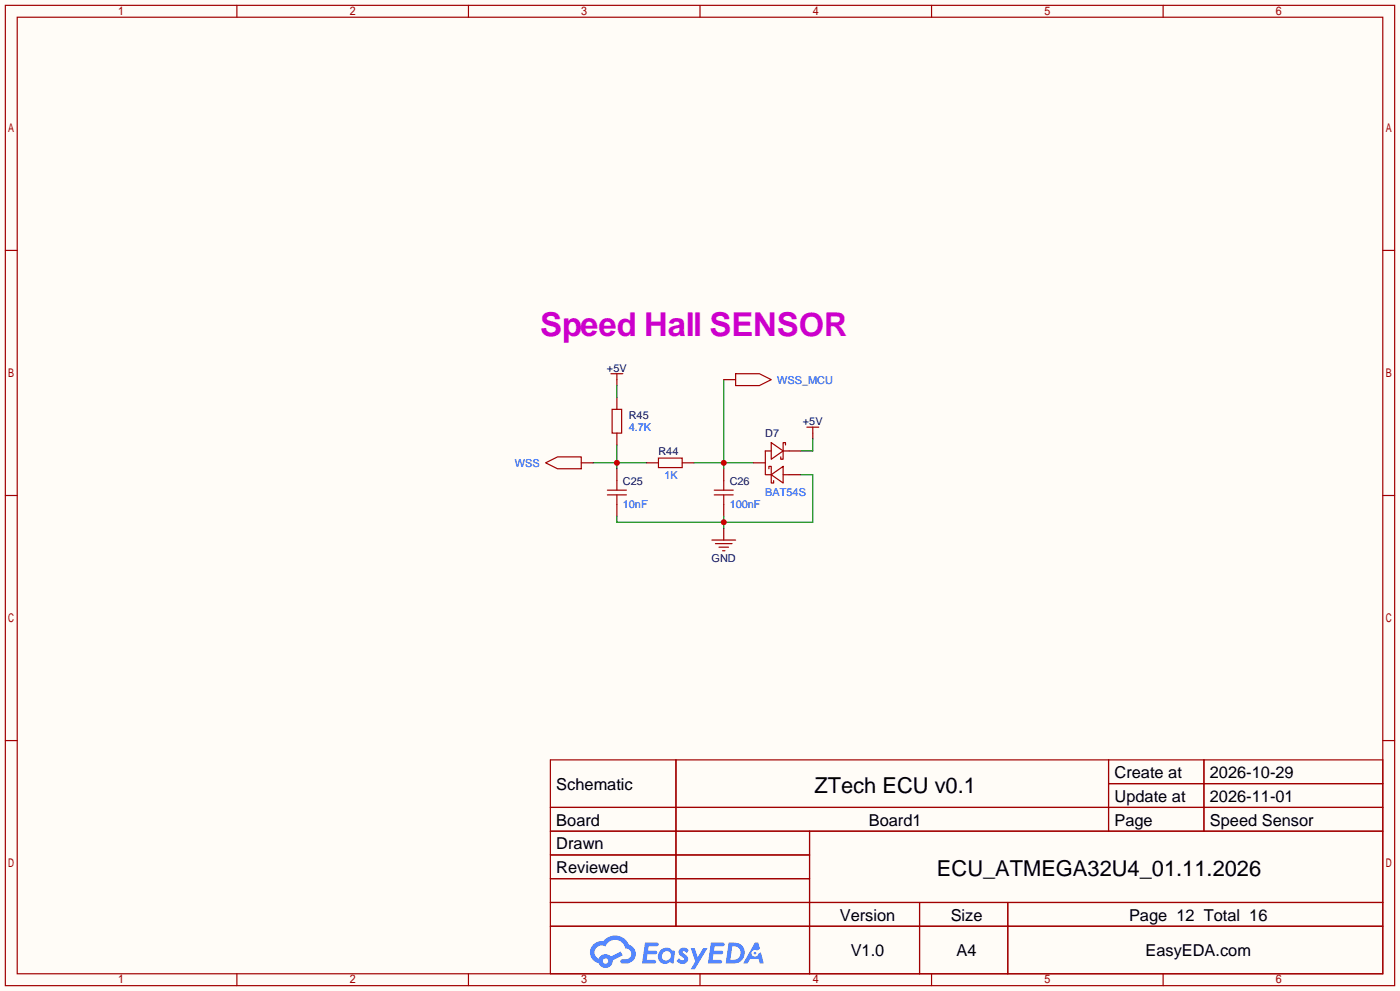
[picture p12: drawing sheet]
<svg xmlns="http://www.w3.org/2000/svg" width="299mm" height="212mm" viewBox="0 0 299 212" stroke-linecap="round" stroke-linejoin="round" font-family="sans-serif">
<path d="M0 0h299.5v211.8h-299.5z" fill="#fffcf7"/>
<g fill="none" stroke="#a10000" stroke-width=".25">
<path d="M1.1 1.1h297.2v209.6h-297.2zM3.7 3.7h292.1v204.5h-292.1zM50.7 1.1v2.6M100.2 1.1v2.6M149.7 1.1v2.6M199.3 1.1v2.6M248.8 1.1v2.6M1.1 53.5h2.6M295.8 53.5h2.5M1.1 105.9h2.6M295.8 105.9h2.5M1.1 158.3h2.6"/>
<path d="M295.8 158.3h2.5M117.7 162.4h178.1v45.8h-178.1zM117.7 172.6h178.1M117.7 177.7h178.1M144.6 162.4v35.6M173.2 177.7v30.5M237.1 162.4v15.3M237.1 167.5h58.7M257.5 162.4v15.3M117.7 182.8h55.5M117.7 192.9h178.1M117.7 187.8h55.5"/>
<path d="M117.7 198h178.1M196.7 192.9v15.3M215.6 192.9v15.3M50.7 208.2v2.5M100.2 208.2v2.5M149.7 208.2v2.5M199.3 208.2v2.5M248.8 208.2v2.5"/>
</g>
<g fill="#5487ff">
<path d="M145.5 202.8a1.3 1.3 0 0 1 1.8 .3l-.4 .6a.54 .54 0 0 0-.9-.2l.1 .2a1.28 1.28 0 0 1 .8 2 1.53 1.53 0 0 1-2.2-.3l.5-.6 .8 .5a.31 .31 0 0 0 .4-.3 .31 .31 0 0 0-.3-.3 1.12 1.12 0 0 1-.6-1.9z"/>
<path d="M147.7 202.7h.9l.7 1.9 1.1-1.9h.9l-2.7 4.5h-.9l1-1.7z"/>
<path d="M138 201.5h1.6a1.31 1.31 0 0 1 1.2 .2 .4 .4 0 0 1-.3 .6h-1.8l-.1 .9h1.6a.4 .4 0 0 1 .4 .4 .4 .4 0 0 1-.4 .4h-1.7l-.2 1.2h1.4a.46 .46 0 0 1 .5 .1 .46 .46 0 0 1 .1 .5l-.3 .2h-2.7z"/>
<path d="M152.1 201.5h1.6a1.32 1.32 0 0 1 1.3 .2 .39 .39 0 0 1-.4 .6h-1.7l-.2 .9h1.7a.4 .4 0 0 1 .3 .4 .4 .4 0 0 1-.4 .4h-1.7l-.2 1.2h1.4a.46 .46 0 0 1 .5 .1 .46 .46 0 0 1 .1 .5l-.3 .2h-2.7z"/>
<path d="M161.5 201.5h.7l.4 1.3-.7 .4a.75 .75 0 0 0-1.1 .3 .75 .75 0 0 0 .5 1 .75 .75 0 0 0 .9-.6l.6-.3 .6 2.4h-.9l-.2-1h-1.9l-.5 1h-.9z"/>
<path d="M155.9 201.5l-.7 4.5h1.5a2.27 2.27 0 0 0 2.6-2.3 2.27 2.27 0 0 0-2.7-2.2zM156.6 202.3a1.5 1.5 0 0 1 1.8 1.5 1.5 1.5 0 0 1-1.9 1.4h-.3z"/>
<path d="M141.3 203.1a1.6 1.6 0 0 0-.3 2.3 1.6 1.6 0 0 0 2.3 .2l.8 .4 .3-2.5-.2-.3h-.4a1.58 1.58 0 0 0-2.5-.1zM141.9 203.6a.98 .98 0 0 1 1.6 .5 .98 .98 0 0 1-1.1 1.2 .94 .94 0 0 1-.8-.6 .94 .94 0 0 1 .3-1.1z"/>
<path d="M126.9 201.9a2.37 2.37 0 0 0 1.2 4 1.54 1.54 0 0 0 1.7 1 1.54 1.54 0 0 0 1.3-1.6l2.1-1.1-.5-.8-2 1.1a1.57 1.57 0 0 0-2.6 .4 1.5 1.5 0 0 1-.8-2.1 1.5 1.5 0 0 1 2.2-.5 2.23 2.23 0 0 1 2.3-1.4 2.23 2.23 0 0 1 2 1.8 1.16 1.16 0 0 1 1.2 1.1 1.16 1.16 0 0 1-1 1.3h-.7a.47 .47 0 0 0-.6 .3 .47 .47 0 0 0 .4 .6 2.17 2.17 0 0 0 2.5-1 2.17 2.17 0 0 0-.3-2.7l-.8-.4a3.2 3.2 0 0 0-5.4-.7l-1.2 .1zM129 205.4a.58 .58 0 0 1 1.1 0 .58 .58 0 0 1-1.1 0z"/>
<circle cx="161.5" cy="203.8" r=".28"/>
</g>
<path d="M132 81.2v1.2M173.9 92.6v1.3" fill="none" stroke="#870000" stroke-width=".25"/>
<path d="M130.7 79.9h2.5M132 79.9v1.3M172.6 91.3h2.5M173.9 91.3v1.3" fill="none" stroke="#a10000" stroke-width=".25"/>
<path d="M126.9 98.9h11.4M132 95.1v5.1" fill="none" stroke="#008700" stroke-width=".25"/>
<circle cx="132" cy="98.9" r=".63" fill="#c00"/>
<path d="M138.3 98.9h2.5M145.9 98.9h2.6M132 100.2v2.5M132 107.8v2.6M154.8 100.2v2.5M154.8 107.8v2.6" fill="none" stroke="#870000" stroke-width=".25"/>
<path d="M140.8 97.9h5.1v2h-5.1zM129.9 104.8h4.1M129.9 105.8h4.1M132 102.7v2.1M132 105.8v2M152.8 104.8h4M152.8 105.8h4M154.8 102.7v2.1M154.8 105.8v2" fill="none" stroke="#a10000" stroke-width=".25"/>
<path d="M148.5 98.9h12.7M154.8 81.2v19" fill="none" stroke="#008700" stroke-width=".25"/>
<circle cx="154.8" cy="98.9" r=".63" fill="#c00"/>
<path d="M161.2 98.9h2.5M168.8 96.4h2.5M154.8 112.9v2.5M168.8 101.5h2.5" fill="none" stroke="#870000" stroke-width=".25"/>
<path d="M165 96.4h-1.3v5.1h1.3M165 94.6l2.5 1.8-2.5 1.8zM167.5 96.4h1.3M168 95.1v-.5h-.5v3.6h-.5v-.5M152.3 115.4h5.1M153 116.2h3.6M153.8 117h2M154.6 117.7h.5M164.5 100.2v-.5h.5v3.6h.5v-.6M165 101.5l2.5-1.8v3.6zM167.5 101.5h1.3" fill="none" stroke="#a10000" stroke-width=".25"/>
<path d="M154.8 110.4v2.5M171.3 101.5h2.6v10.1h-41.9v-1.2" fill="none" stroke="#008700" stroke-width=".25"/>
<circle cx="154.8" cy="111.6" r=".63" fill="#c00"/>
<path d="M132 82.4v2.6M173.9 93.9v2.5h-2.6" fill="none" stroke="#008700" stroke-width=".25"/>
<path d="M124.3 98.9h2.6M132 85v2.5M132 92.6v2.5M154.8 81.2h2.6" fill="none" stroke="#870000" stroke-width=".25"/>
<path d="M157.4 79.9h5l2.6 1.3-2.6 1.2h-5zM116.7 98.9l2.6-1.2h5v2.5h-5zM130.9 87.5h2.1v5.1h-2.1z" fill="none" stroke="#a10000" stroke-width=".25"/>
<text font-size="7" fill="#c0c" x="115.5" y="71.8">Speed Hall SENSOR</text>
<g font-size="4.7">
<text x="174.2" y="169.4">ZTech ECU v0.1</text>
<text x="200.4" y="187.2">ECU_ATMEGA32U4_01.11.2026</text>
</g>
<g font-size="3.5">
<text x="238.4" y="166.3">Create at</text>
<text x="258.8" y="166.3">2026-10-29</text>
<text x="119" y="168.8">Schematic</text>
<text x="238.4" y="171.4">Update at</text>
<text x="258.8" y="171.4">2026-11-01</text>
<text x="119" y="176.5">Board</text>
<text x="185.8" y="176.5">Board1</text>
<text x="238.4" y="176.5">Page</text>
<text x="258.8" y="176.5">Speed Sensor</text>
<text x="119" y="181.5">Drawn</text>
<text x="119" y="186.6">Reviewed</text>
<text x="179.6" y="196.8">Version</text>
<text x="203.4" y="196.8">Size</text>
<text x="241.5" y="196.8">Page 12 Total 16</text>
<text x="182" y="204.4">V1.0</text>
<text x="204.6" y="204.4">A4</text>
<text x="245" y="204.4">EasyEDA.com</text>
</g>
<g font-size="2.3" fill="#000080">
<text x="129.8" y="79.5">+5V</text>
<text x="134.5" y="89.6">R45</text>
<text x="163.7" y="93.4">D7</text>
<text x="171.7" y="90.9">+5V</text>
<text x="140.8" y="97.2">R44</text>
<text x="133.2" y="103.6">C25</text>
<text x="156.1" y="103.6">C26</text>
<text x="152.2" y="120.1">GND</text>
</g>
<g font-size="2.3" fill="#00f">
<text x="166.2" y="82">WSS_MCU</text>
<text x="134.5" y="92.2">4.7K</text>
<text x="110.1" y="99.8">WSS</text>
<text x="142.1" y="102.3">1K</text>
<text x="163.7" y="106.1">BAT54S</text>
<text x="133.2" y="108.7">10nF</text>
<text x="156.1" y="108.7">100nF</text>
</g>
</svg>
